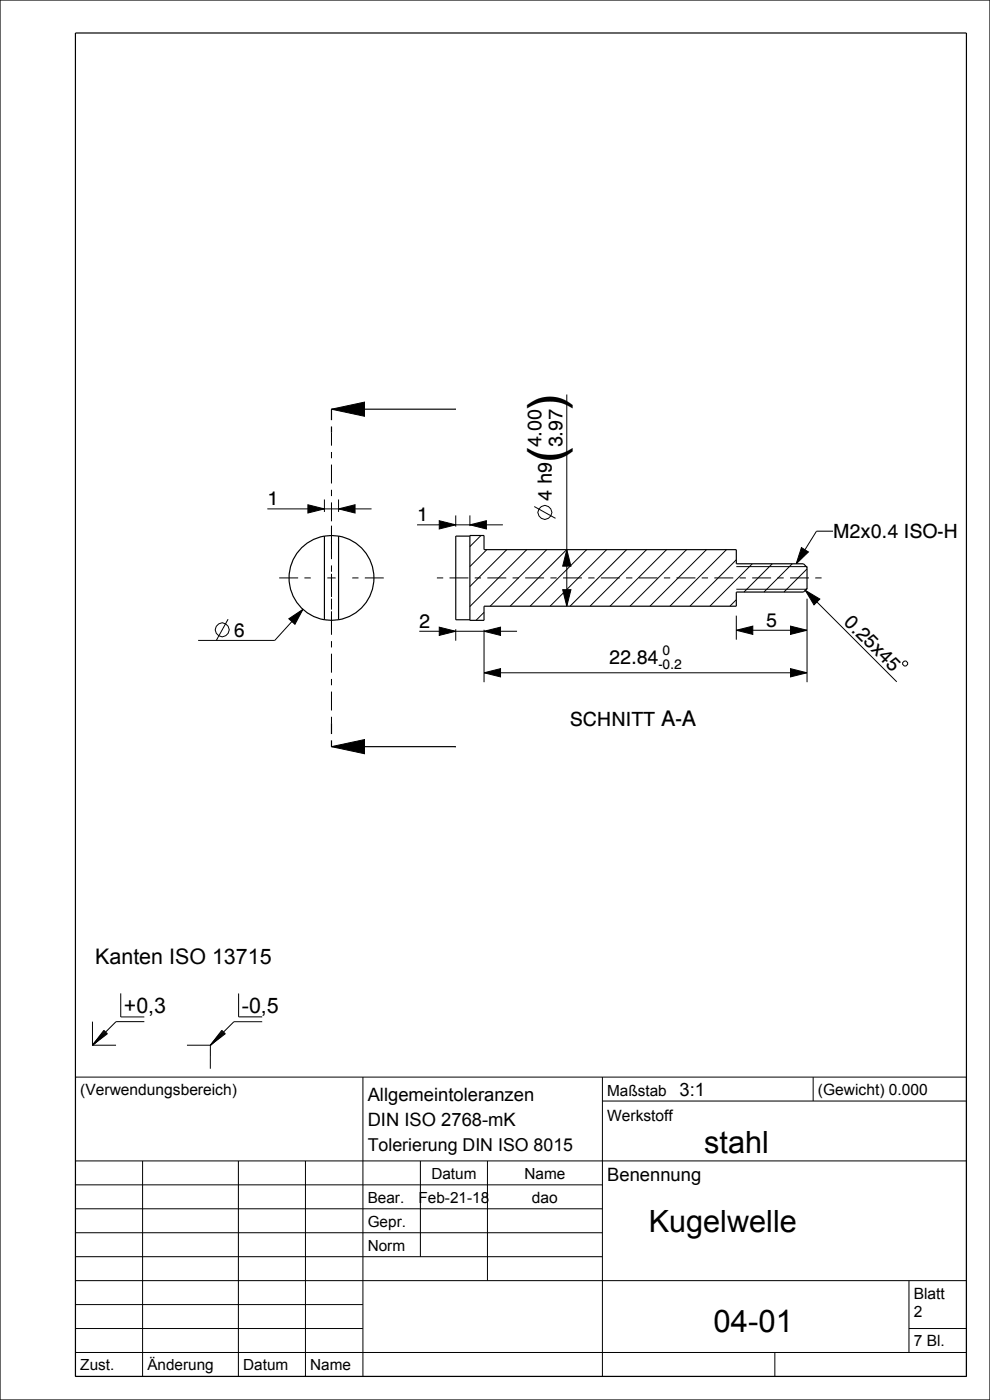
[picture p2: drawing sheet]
<svg xmlns="http://www.w3.org/2000/svg" width="210mm" height="297mm" viewBox="0 0 210 297" stroke-linecap="round" stroke-linejoin="round" font-family="sans-serif">
<g fill="#000">
<path d="M70.3 86.8l7-1.5v3zM65.3 107.1l3.5 .9-3.5 .8zM71.8 108l3.5-.9v1.7zM93.2 110.5l3.5 .8-3.5 .9zM99.7 111.3l3.5-.8v1.7zM120.2 116.6l.9 3.5h-1.7zM170 116.2l1.5 .9-2.6 2.5zM61.3 131.3l3-2-1.7 3.1zM93.2 133l3.5 .9-3.5 .9zM102.7 133.9l3.5-.9v1.8zM119.4 125.1h1.7l-.9 3.5zM156.2 133.7l3.5-.9v1.8z"/>
<path d="M170.8 125.2l3.1 1.9-1.2 1.2zM167.7 132.8l3.5 .9-3.5 .9zM70.3 158.4l7-1.5v3zM102.7 142.7l3.5-.8v1.7zM167.7 141.9l3.5 .8-3.5 .9z"/>
</g>
<g fill="none" stroke="#000" stroke-width=".21">
<path d="M70.3 86.8l7-1.5v3zM120.2 83.7v44.9M56.7 108h22.1M65.3 107.1l3.5 .9-3.5 .8zM68.8 106v2.6M71.8 108l3.5-.9v1.7zM71.8 106v2.6M88.5 111.3h18.2M93.2 110.5l3.5 .8-3.5 .9zM96.7 109.3v2.4M99.7 111.3l3.5-.8v1.7zM99.7 109.3v2.3"/>
<path d="M102 113.6l-2.3 2.4M103.3 116.6l-3.6 3.6M107.5 116.6l-7.8 7.8M111.7 116.6l-12 12.1M113.3 107.5l4.5 2.5M116 116.6l-12 12M120.2 116.6l-12 12M120.2 116.6l.9 3.5h-1.7zM124.4 116.6l-12 12M128.7 116.6l-12 12M132.9 116.6l-12 12M137.2 116.6l-12 12"/>
<path d="M141.4 116.6l-12 12M145.6 116.6l-12 12M149.9 116.6l-12 12M154.1 116.6l-12 12M156.2 118.8l-9.9 9.8M159.6 119.6l-9 9M163.8 119.6l-6 6M168 119.6l-6 6M170 116.2l1.5 .9-2.6 2.5zM176.7 112.7h-3.5l-4.3 6.9M48.4 131.4l-2.5 4.5M61.3 131.3l3-2-1.7 3.1z"/>
<path d="M64.3 129.3l-6 6.6h-16.3M88.9 133.9h20.8M93.2 133l3.5 .9-3.5 .9zM96.7 133.5v2.4M102.7 133.9l3.5-.9v1.8zM102.7 129.9l-1.7 1.7M102.7 133.6v11.1M119.4 125.1h1.7l-.9 3.5zM156.2 133.7l3.5-.9v1.8zM156.2 127.2l-1.4 1.4M156.2 125h15M156.2 120.2h15"/>
<path d="M156.2 133.7h15M156.2 130.6v5.1M167.7 132.8l3.5 .9-3.5 .9zM170.8 125.2l3.1 1.9-1.2 1.2zM170.8 125.2l19.4 19.4M171.2 120.7l-4.9 4.9M171.2 127v17.7M70.3 158.4l7-1.5v3zM102.7 142.7l3.5-.8v1.7zM102.7 142.7h68.5M167.7 141.9l3.5 .8-3.5 .9zM191.5 140.6l.3-.4h.4l.3 .4v.3l-.3 .4h-.4l-.3-.4z"/>
<path d="M19.6 216.7v5M22 218.6l.8 .7-3.2 2.4zM22.2 218.7l-2.6 3M22.3 218.8l-2.7 2.9M22.4 218.9l-2.8 2.8M22.5 219l-2.9 2.7M22.6 219.1l-3 2.6M22.7 219.2l-3.1 2.5M25.6 210.7v5h5M30.6 216.7h-6l-2.2 2.2M47.1 218.6l.7 .7-3.2 2.4zM47.2 218.7l-2.6 3"/>
<path d="M47.3 218.8l-2.7 2.9M47.4 218.9l-2.8 2.8M47.5 219l-2.9 2.7M47.6 219.1l-3 2.6M47.7 219.2l-3.1 2.5M50.6 210.8v4.9h5M55.6 216.8h-6l-2.2 2.1M16 228.5h189v63.5h-189zM19.6 221.7h5M39.7 221.7h4.9M44.6 221.7v5M77 228.5v63.5"/>
<path d="M127.8 233.6h77.2M127.8 228.5v63.5M172.5 228.5v5.1M16 246.3h189M16 251.4h111.8M16 256.4h111.8M30.2 246.3v45.7M50.6 246.3v45.7M64.8 246.3v45.7M89.2 246.3v20.3M103.4 246.3v25.4M16 261.5h111.8"/>
<path d="M16 266.6h111.8M16 271.7h189M16 276.8h61M192.8 271.7v15.2M16 281.8h61M16 286.9h189M164.4 286.9v5.1M192.8 281.8h12.2"/>
<circle cx="115.6" cy="108.7" r="1.47"/>
<circle cx="47.1" cy="133.6" r="1.47"/>
</g>
<g fill="none" stroke="#000" stroke-width=".25">
<path d="M0 0h210v297h-210zM16 7h189v285h-189zM70.3 86.8h26.4M68.8 113.7a9 9 0 0 0-7.5 8.9 9 9 0 0 0 7.5 8.9M68.8 113.7v17.8M68.8 113.7l1.5-.1 1.5 .1M71.8 113.7a9 9 0 0 1 7.5 8.9 9 9 0 0 1-7.5 8.9M71.8 113.7v17.8M99.7 113.7h-3v17.8h3M68.8 131.5l1.5 .1 1.5-.1M171.2 120.4l-.8-.8h-14.2v-3h-53.5v-3h-3v18h3v-3h53.5v-3h14.2l.8-.7M171.2 120.2v4.8"/>
<path d="M70.3 158.4h26.4"/>
</g>
<path d="M70.3 91.8v-5M70.3 158.4v-5" fill="none" stroke="#000" stroke-width=".25" stroke-dasharray="1.3 1.3 4 1.3" stroke-linecap="butt"/>
<path d="M70.3 153.4v-61.6" fill="none" stroke="#000" stroke-width=".21" stroke-dasharray="1.3 1.3 4 1.3" stroke-linecap="butt"/>
<!-- layer: 02___PRT_ALL_AXES -->
<path d="M70.3 118.2v-7M65.9 122.6h-8M70.3 127v7.5M74.7 122.6h7.5M92.7 122.6h82.9" fill="none" stroke="#000" stroke-width=".21" stroke-dasharray="1.3 1.3 4 1.3" stroke-linecap="butt"/>
<path d="M69.4 122.6h1.8M70.3 121.7v1.8" fill="none" stroke="#000" stroke-width=".21"/>
<g font-size="10.4">
<text x="119.3" y="86.8" transform="rotate(-90 119.3 86.8)">)</text>
<text x="119.3" y="98" transform="rotate(-90 119.3 98)">(</text>
</g>
<text font-size="6.6" x="151.4" y="282.5">04-01</text>
<g font-size="6.5">
<text x="149.4" y="244.6">stahl</text>
<text x="137.6" y="261.4">Kugelwelle</text>
</g>
<g font-size="4.5">
<text x="20.2" y="204.6">Kanten ISO 13715</text>
<text x="26.3" y="214.9">+0,3</text>
<text x="51.3" y="214.9">-0,5</text>
</g>
<g font-size="4.2">
<text x="114.8" y="94.9" transform="rotate(-90 114.8 94.9)">4.00</text>
<text x="119.3" y="94.9" transform="rotate(-90 119.3 94.9)">3.97</text>
<text x="56.7" y="107.2">1</text>
<text x="117.1" y="106.2" transform="rotate(-90 117.1 106.2)">4 h9</text>
<text x="88.5" y="110.6">1</text>
<text x="176.7" y="114.2">M2x0.4 ISO-H</text>
<text x="49.6" y="135.1">6</text>
<text x="88.9" y="133.2">2</text>
<text x="162.5" y="133">5</text>
<text x="178.8" y="132.2" transform="rotate(45 178.8 132.2)">0.25x45</text>
<text x="129.2" y="140.8">22.84</text>
<text x="120.9" y="154">SCHNITT A-A</text>
</g>
<g font-size="3.9">
<text x="78" y="233.6">Allgemeintoleranzen</text>
<text x="144.2" y="232.5">3:1</text>
<text x="78" y="239">DIN ISO 2768-mK</text>
<text x="128.8" y="250.6">Benennung</text>
</g>
<text font-size="3.8" x="78" y="244.2">Tolerierung DIN ISO 8015</text>
<g font-size="3.3">
<text x="17" y="232.3">(Verwendungsbereich)</text>
<text x="128.8" y="232.5">Maßstab</text>
<text x="173.5" y="232.3">(Gewicht) 0.000</text>
<text x="128.8" y="237.8">Werkstoff</text>
<text x="91.5" y="250.1">Datum</text>
<text x="111.3" y="250.1">Name</text>
<text x="78" y="255.1">Bear.</text>
<text x="88.8" y="255.1">Feb-21-18</text>
<text x="112.8" y="255.2">dao</text>
<text x="78" y="260.2">Gepr.</text>
<text x="78" y="265.3">Norm</text>
<text x="193.8" y="275.5">Blatt</text>
<text x="193.8" y="279.3">2</text>
<text x="193.8" y="285.7">7 Bl.</text>
<text x="17" y="290.7">Zust.</text>
<text x="31.3" y="290.7">Änderung</text>
<text x="51.6" y="290.7">Datum</text>
<text x="65.8" y="290.7">Name</text>
</g>
<g font-size="2.9">
<text x="139.7" y="141.8">-0.2</text>
<text x="140.5" y="138.9">0</text>
</g>
</svg>
